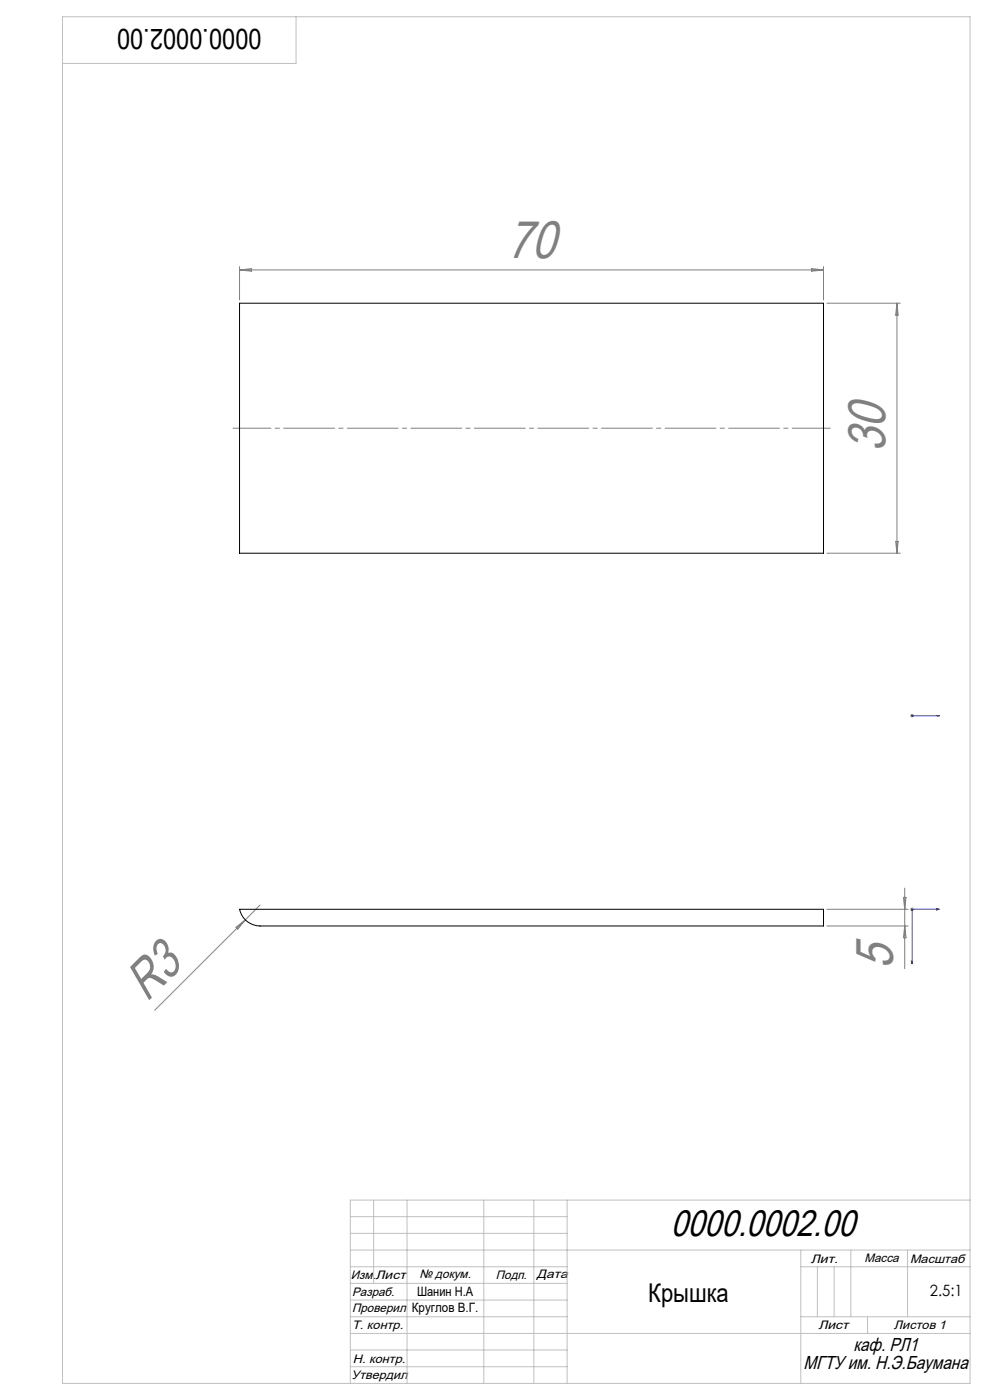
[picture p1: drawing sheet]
<svg xmlns="http://www.w3.org/2000/svg" width="297mm" height="420mm" viewBox="0 0 297 420" stroke-linecap="round" stroke-linejoin="round" font-family="sans-serif">
<path d="M273.1 214.7h.4zM273.3 214.7h.1M273.3 214.7h8.2M281.5 214.7h-.8h.8M280.7 272.6l.8 .2-.8 .2zM281.5 272.8h-8.2v16.4M273.1 288.3h.4l-.2 .9z" fill="none" stroke="#00f" stroke-width=".3"/>
<g fill="none" stroke="#808080" stroke-width=".3">
<path d="M71.8 80v10M246.8 80v10M71.8 81h175M71.8 81l3.6-.4v.8zM243.2 80.6l3.6 .4-3.6 .4zM247.8 91h22M268.8 91v75M268.8 91l.4 3.5h-.8zM247.8 166h22M268.4 162.4h.8l-.4 3.6zM272.8 214.7h1M273 214.4l.7 .7"/>
<path d="M273.3 214.2v1M273.7 214.4l-.7 .7M70.7 278.2l2.8-2.2-2.2 2.7zM73.5 276l-27.1 27.1M77.9 271.5l-4.4 4.5M247.8 272.8h24.4M247.8 277.8h24.4M270.8 269.2h.7l-.4 3.6zM271.1 266.4v24.2M271.1 277.8l.4 3.5h-.7zM272.8 272.8h1M273 272.4l.7 .7"/>
<path d="M273.3 272.3v1M273.7 272.4l-.7 .7"/>
</g>
<path d="M248.8 128.5h-179" fill="none" stroke="#808080" stroke-width=".3" stroke-dasharray="15.2 1.3 1.3 1.3" stroke-dashoffset="3.8"/>
<g fill="none" stroke="#c0c0c0" stroke-width=".3">
<path d="M18.7 5h272v410h-272zM88.7 5v14h-70M105 375h185.7M105 370h65M105 365h65M112 360v25M122 360v55M145 360v55M160 360v55M170 360v55M240 375v40M255 375v20"/>
<path d="M272 375v20M290.7 360h-185.7v55M105 380h65M105 385h65M105 390h65M105 395h65M240 380h50.7M240 395h50.7M245 380v15M250 380v15M260 395v5M105 400h185.7"/>
<path d="M105 405h65M105 410h65"/>
</g>
<g fill="#00f">
<path d="M280.7 214.7h.8zM273.1 214.7h.4z"/>
<path d="M280.7 272.6v.4l.8-.2zM273.1 288.3l.2 .9 .2-.9z"/>
</g>
<path d="M71.8 91h175v75h-175zM71.8 272.8h175v5h-168.9a6.3 6.3 0 0 1-6.1-5z" fill="none" stroke="#000" stroke-width=".3"/>
<g font-size="16.1" fill="#808080">
<text x="152.1" y="77.4">70</text>
<text x="265.2" y="135.7" transform="rotate(-90 265.2 135.7)">30</text>
<text x="267.6" y="290.6" transform="rotate(-90 267.6 290.6)">5</text>
<text x="44" y="300.7" transform="rotate(-45 44 300.7)">R3</text>
</g>
<text font-size="11.2" x="201.1" y="370.7">0000.0002.00</text>
<text font-size="8.5" x="78.4" y="8.8" transform="rotate(-180 78.4 8.8)">0000.0002.00</text>
<text font-size="7.8" x="194.3" y="390.6">Крышка</text>
<g font-size="5.6">
<text x="255.8" y="405.3">каф. РЛ1</text>
<text x="240.8" y="410.8">МГТУ им. Н.Э.Баумана</text>
</g>
<text font-size="4.7" x="278.7" y="388.9">2.5:1</text>
<g font-size="3.9">
<text x="125" y="388.8">Шанин Н.А</text>
<text x="123.4" y="393.7">Круглов В.Г.</text>
</g>
<g font-size="3.7">
<text x="105.1" y="383.6">Изм.</text>
<text x="112.6" y="383.6">Лист</text>
<text x="125.7" y="383.4">№ докум.</text>
<text x="148.6" y="383.6">Подп.</text>
<text x="160.9" y="383.5">Дата</text>
<text x="243" y="378.8">Лит.</text>
<text x="259.1" y="378.7">Масса</text>
<text x="272.7" y="378.9">Масштаб</text>
<text x="105.6" y="388.7">Разраб.</text>
<text x="105.5" y="393.6">Проверил</text>
<text x="105.5" y="398.6">Т. контр.</text>
<text x="245.3" y="398.7">Лист</text>
<text x="267.9" y="398.7">Листов 1</text>
<text x="105.4" y="413.7">Утвердил</text>
<text x="105.7" y="408.8">Н. контр.</text>
</g>
</svg>
